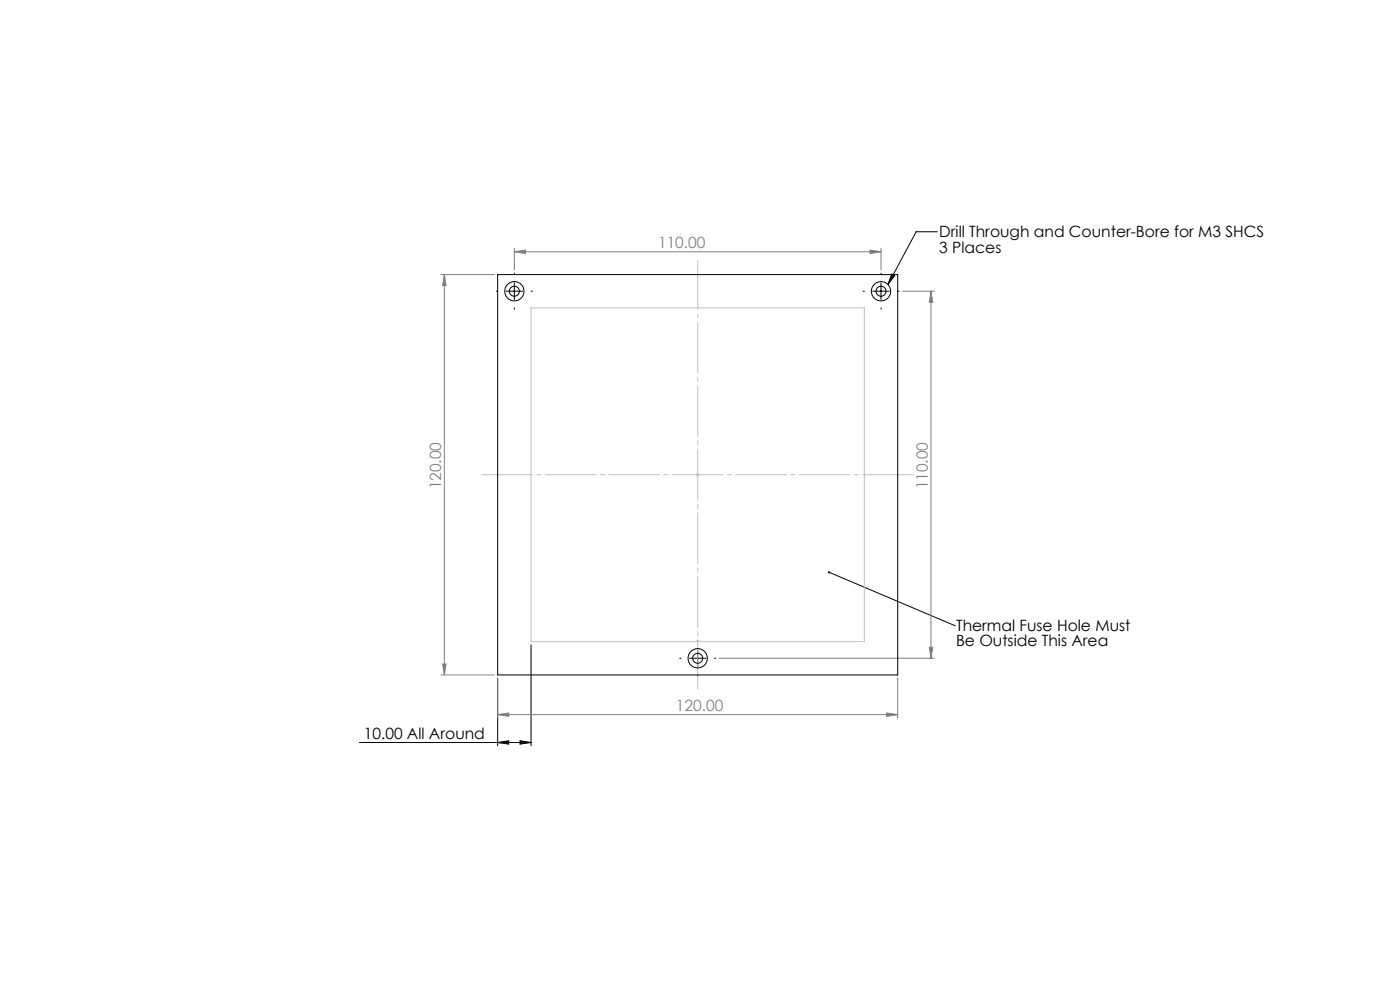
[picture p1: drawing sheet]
<svg xmlns="http://www.w3.org/2000/svg" width="420mm" height="297mm" viewBox="0 0 420 297" stroke-linecap="round" stroke-linejoin="round" font-family="sans-serif">
<g fill="none" stroke="#000" stroke-width=".3">
<path d="M281.2 69.5h-6.4l-8.4 15.8M151.8 87.3h5M154.3 84.8v5M261.8 87.3h5M264.3 84.8v5M267.5 82.1l.9 .5-2 2.7zM248.7 171.5l37.6 15.9M159.3 193.3v30.2M206.8 197.3h5M209.3 194.8v5M286.3 187.4h.1M149.3 203.3v20.2"/>
<path d="M107.8 222.5h51.5M149.3 222.5l3.3-.5v1zM156 222l3.3 .5-3.3 .5z"/>
</g>
<path d="M159.3 92.3h100v100h-100zM208.8 142.3h1M209 141.9l.7 .7M209.3 141.8v1M209.7 141.9l-.7 .7" fill="none" stroke="#c0c0c0" stroke-width=".3"/>
<g fill="none" stroke="#808080" stroke-width=".3">
<path d="M154.3 75.5l3.3-.5v1zM154.3 74.5v6.4M154.3 75.5h110M261 75l3.3 .5-3.3 .5zM264.3 74.5v6.4M132.3 82.3h16M133.3 82.3l.5 3.3h-1zM133.3 82.3v120M270.7 87.3h9.6M279.3 87.3l.5 3.3h-1zM279.3 87.3v110M132.8 199h1l-.5 3.3z"/>
<path d="M215.7 197.3h64.6M278.8 194h1l-.5 3.3zM132.3 202.3h16M149.3 214.2l3.3-.5v1zM149.3 203.3v11.9M149.3 214.2h120M266 213.7l3.3 .5-3.3 .5zM269.3 203.3v11.9"/>
</g>
<path d="M149.3 87.3h-.4M154.3 82.3v-.4M154.3 92.3v.4M159.3 87.3h.4M259.3 87.3h-.4M264.3 82.3v-.4M264.3 92.3v.4M269.3 87.3h.4M204.3 197.3h-.4M209.3 192.3v-.4M214.3 197.3h.4M209.3 202.3v.4" fill="none" stroke="#000" stroke-width=".3" stroke-dasharray="15.2 1.3 1.3 1.3"/>
<path d="M209.3 78v128.5" fill="none" stroke="#c0c0c0" stroke-width=".3" stroke-dasharray="15.2 1.3 1.3 1.3" stroke-dashoffset=".5"/>
<path d="M144 142.3h130.7" fill="none" stroke="#c0c0c0" stroke-width=".3" stroke-dasharray="15.2 1.3 1.3 1.3" stroke-dashoffset="-.6"/>
<g fill="#000">
<path d="M267.5 82.1l.9 .5-2 2.7zM248.5 171.3l.2 .2-.3-.1a.34 .34 0 0 0 .4 .4 .34 .34 0 0 0 .2-.5 .34 .34 0 0 0-.5 0z"/>
<path d="M156 222l3.3 .5-3.3 .5zM149.3 222.5l3.3-.5v1z"/>
</g>
<g fill="#808080">
<path d="M154.3 75.5l3.3-.5v1zM261 75l3.3 .5-3.3 .5z"/>
<path d="M149.3 214.2l3.3-.5v1zM266 213.7l3.3 .5-3.3 .5z"/>
<path d="M279.3 87.3l.5 3.3h-1zM278.8 194h1l-.5 3.3z"/>
<path d="M133.3 82.3l.5 3.3h-1zM132.8 199h1l-.5 3.3z"/>
</g>
<g fill="none" stroke="#000" stroke-width=".3">
<path d="M149.3 82.3h120v120h-120z"/>
<circle cx="154.3" cy="87.3" r="2.9"/>
<circle cx="154.3" cy="87.3" r="1.51"/>
<circle cx="264.3" cy="87.3" r="2.9"/>
<circle cx="264.3" cy="87.3" r="1.49"/>
<circle cx="209.3" cy="197.3" r="1.5"/>
<circle cx="209.3" cy="197.3" r="2.91"/>
</g>
<g font-size="4.7">
<text x="281.8" y="71.2">Drill Through and Counter-Bore for M3 SHCS</text>
<text x="281.8" y="75.7">3 Places</text>
<text x="286.8" y="189.2">Thermal Fuse Hole Must</text>
<text x="286.8" y="193.7">Be Outside This Area</text>
<text x="109.2" y="221.5">10.00 All Around</text>
</g>
<g font-size="4.7" fill="#808080">
<text x="197.4" y="74.4">110.00</text>
<text x="132.3" y="146.7" transform="rotate(-90 132.3 146.7)">120.00</text>
<text x="278.3" y="146.7" transform="rotate(-90 278.3 146.7)">110.00</text>
<text x="202.8" y="213.1">120.00</text>
</g>
</svg>
